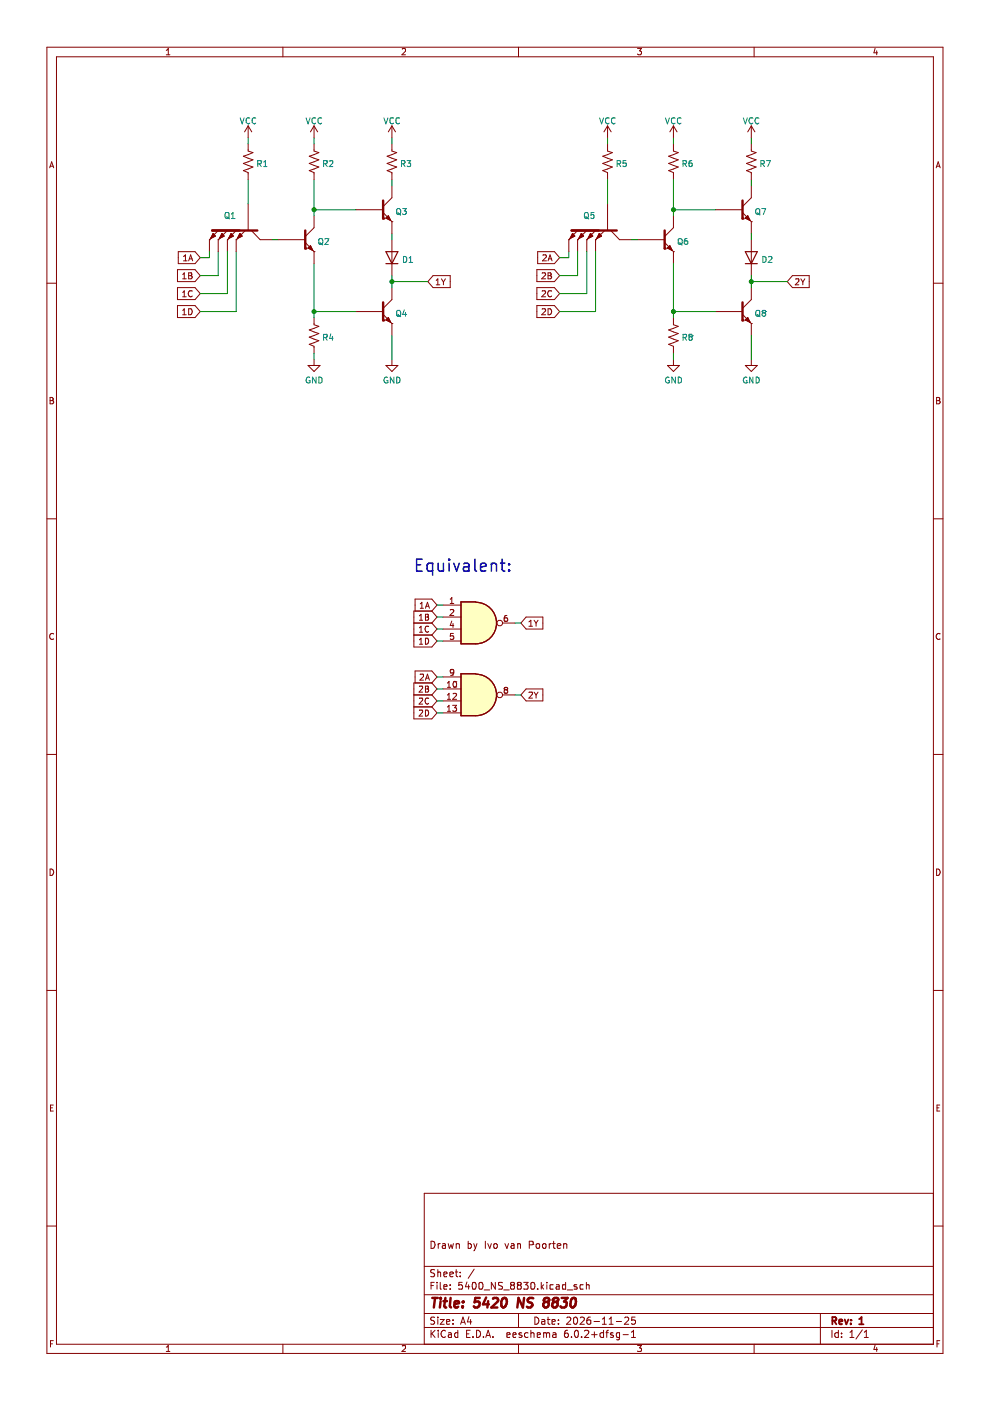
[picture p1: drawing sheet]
(kicad_sch (version 20211123) (generator eeschema)

 (paper "A4" portrait)

 (title_block
  (title "5420 NS 8830")
  (date "2026-11-25")
  (rev "1")
  (comment 1 "Drawn by Ivo van Poorten"))

 (lib_symbols
  (symbol "74xx:74LS20" (pin_names (offset 1.016)) (in_bom yes) (on_board yes)
   (property "Reference" "U" (id 0) (at 0 1.27 0) (effects (font (size 1.27 1.27))))
   (property "Value" "74LS20" (id 1) (at 0 -1.27 0) (effects (font (size 1.27 1.27))))
   (property "Footprint" "" (id 2) (at 0 0 0) (effects (font (size 1.27 1.27)) hide))
   (property "Datasheet" "http://www.ti.com/lit/gpn/sn74LS20" (id 3) (at 0 0 0) (effects (font (size 1.27 1.27)) hide))
   (property "ki_locked" "" (id 4) (at 0 0 0) (effects (font (size 1.27 1.27))))
   (symbol "74LS20_1_1"
    (arc (start -0.635 -4.445) (mid 3.81 0) (end -0.635 4.445) (stroke (width 0.254) (type default) (color 0 0 0 0)) (fill (type background)))
    (polyline (pts (xy -0.635 4.445) (xy -3.81 4.445) (xy -3.81 -4.445) (xy -0.635 -4.445)) (stroke (width 0.254) (type default) (color 0 0 0 0)) (fill (type background)))
    (pin input line (at -7.62 3.81 0) (length 3.81) (name "~" (effects (font (size 1.27 1.27)))) (number "1" (effects (font (size 1.27 1.27)))))
    (pin input line (at -7.62 1.27 0) (length 3.81) (name "~" (effects (font (size 1.27 1.27)))) (number "2" (effects (font (size 1.27 1.27)))))
    (pin input line (at -7.62 -1.27 0) (length 3.81) (name "~" (effects (font (size 1.27 1.27)))) (number "4" (effects (font (size 1.27 1.27)))))
    (pin input line (at -7.62 -3.81 0) (length 3.81) (name "~" (effects (font (size 1.27 1.27)))) (number "5" (effects (font (size 1.27 1.27)))))
    (pin output inverted (at 7.62 0 180) (length 3.81) (name "~" (effects (font (size 1.27 1.27)))) (number "6" (effects (font (size 1.27 1.27))))))
   (symbol "74LS20_1_2"
    (arc (start -3.81 -4.445) (mid -2.5908 0) (end -3.81 4.445) (stroke (width 0.254) (type default) (color 0 0 0 0)) (fill (type none)))
    (arc (start -0.6096 -4.445) (mid 2.224 -2.8428) (end 3.81 0) (stroke (width 0.254) (type default) (color 0 0 0 0)) (fill (type background)))
    (polyline (pts (xy -3.81 -4.445) (xy -0.635 -4.445)) (stroke (width 0.254) (type default) (color 0 0 0 0)) (fill (type background)))
    (polyline (pts (xy -3.81 4.445) (xy -0.635 4.445)) (stroke (width 0.254) (type default) (color 0 0 0 0)) (fill (type background)))
    (polyline (pts (xy -0.635 4.445) (xy -3.81 4.445) (xy -3.81 4.445) (xy -3.6322 4.0894) (xy -3.0988 2.921) (xy -2.7686 1.6764) (xy -2.6162 0.4318) (xy -2.6416 -0.8636) (xy -2.8702 -2.1082) (xy -3.2512 -3.3274) (xy -3.81 -4.445) (xy -3.81 -4.445) (xy -0.635 -4.445)) (stroke (width -25.4) (type default) (color 0 0 0 0)) (fill (type background)))
    (arc (start 3.81 0) (mid 2.2198 2.8385) (end -0.6096 4.445) (stroke (width 0.254) (type default) (color 0 0 0 0)) (fill (type background)))
    (pin input inverted (at -7.62 3.81 0) (length 3.81) (name "~" (effects (font (size 1.27 1.27)))) (number "1" (effects (font (size 1.27 1.27)))))
    (pin input inverted (at -7.62 1.27 0) (length 4.826) (name "~" (effects (font (size 1.27 1.27)))) (number "2" (effects (font (size 1.27 1.27)))))
    (pin input inverted (at -7.62 -1.27 0) (length 4.826) (name "~" (effects (font (size 1.27 1.27)))) (number "4" (effects (font (size 1.27 1.27)))))
    (pin input inverted (at -7.62 -3.81 0) (length 3.81) (name "~" (effects (font (size 1.27 1.27)))) (number "5" (effects (font (size 1.27 1.27)))))
    (pin output line (at 7.62 0 180) (length 3.81) (name "~" (effects (font (size 1.27 1.27)))) (number "6" (effects (font (size 1.27 1.27))))))
   (symbol "74LS20_2_1"
    (arc (start -0.635 -4.445) (mid 3.81 0) (end -0.635 4.445) (stroke (width 0.254) (type default) (color 0 0 0 0)) (fill (type background)))
    (polyline (pts (xy -0.635 4.445) (xy -3.81 4.445) (xy -3.81 -4.445) (xy -0.635 -4.445)) (stroke (width 0.254) (type default) (color 0 0 0 0)) (fill (type background)))
    (pin input line (at -7.62 1.27 0) (length 3.81) (name "~" (effects (font (size 1.27 1.27)))) (number "10" (effects (font (size 1.27 1.27)))))
    (pin input line (at -7.62 -1.27 0) (length 3.81) (name "~" (effects (font (size 1.27 1.27)))) (number "12" (effects (font (size 1.27 1.27)))))
    (pin input line (at -7.62 -3.81 0) (length 3.81) (name "~" (effects (font (size 1.27 1.27)))) (number "13" (effects (font (size 1.27 1.27)))))
    (pin output inverted (at 7.62 0 180) (length 3.81) (name "~" (effects (font (size 1.27 1.27)))) (number "8" (effects (font (size 1.27 1.27)))))
    (pin input line (at -7.62 3.81 0) (length 3.81) (name "~" (effects (font (size 1.27 1.27)))) (number "9" (effects (font (size 1.27 1.27))))))
   (symbol "74LS20_2_2"
    (arc (start -3.81 -4.445) (mid -2.5908 0) (end -3.81 4.445) (stroke (width 0.254) (type default) (color 0 0 0 0)) (fill (type none)))
    (arc (start -0.6096 -4.445) (mid 2.224 -2.8428) (end 3.81 0) (stroke (width 0.254) (type default) (color 0 0 0 0)) (fill (type background)))
    (polyline (pts (xy -3.81 -4.445) (xy -0.635 -4.445)) (stroke (width 0.254) (type default) (color 0 0 0 0)) (fill (type background)))
    (polyline (pts (xy -3.81 4.445) (xy -0.635 4.445)) (stroke (width 0.254) (type default) (color 0 0 0 0)) (fill (type background)))
    (polyline (pts (xy -0.635 4.445) (xy -3.81 4.445) (xy -3.81 4.445) (xy -3.6322 4.0894) (xy -3.0988 2.921) (xy -2.7686 1.6764) (xy -2.6162 0.4318) (xy -2.6416 -0.8636) (xy -2.8702 -2.1082) (xy -3.2512 -3.3274) (xy -3.81 -4.445) (xy -3.81 -4.445) (xy -0.635 -4.445)) (stroke (width -25.4) (type default) (color 0 0 0 0)) (fill (type background)))
    (arc (start 3.81 0) (mid 2.2198 2.8385) (end -0.6096 4.445) (stroke (width 0.254) (type default) (color 0 0 0 0)) (fill (type background)))
    (pin input inverted (at -7.62 1.27 0) (length 4.826) (name "~" (effects (font (size 1.27 1.27)))) (number "10" (effects (font (size 1.27 1.27)))))
    (pin input inverted (at -7.62 -1.27 0) (length 4.826) (name "~" (effects (font (size 1.27 1.27)))) (number "12" (effects (font (size 1.27 1.27)))))
    (pin input inverted (at -7.62 -3.81 0) (length 3.81) (name "~" (effects (font (size 1.27 1.27)))) (number "13" (effects (font (size 1.27 1.27)))))
    (pin output line (at 7.62 0 180) (length 3.81) (name "~" (effects (font (size 1.27 1.27)))) (number "8" (effects (font (size 1.27 1.27)))))
    (pin input inverted (at -7.62 3.81 0) (length 3.81) (name "~" (effects (font (size 1.27 1.27)))) (number "9" (effects (font (size 1.27 1.27))))))
   (symbol "74LS20_3_0"
    (pin power_in line (at 0 12.7 270) (length 5.08) (name "VCC" (effects (font (size 1.27 1.27)))) (number "14" (effects (font (size 1.27 1.27)))))
    (pin power_in line (at 0 -12.7 90) (length 5.08) (name "GND" (effects (font (size 1.27 1.27)))) (number "7" (effects (font (size 1.27 1.27))))))
   (symbol "74LS20_3_1"
    (rectangle (start -5.08 7.62) (end 5.08 -7.62) (stroke (width 0.254) (type default) (color 0 0 0 0)) (fill (type background)))))
  (symbol "Device:R_US" (pin_numbers hide) (pin_names (offset 0)) (in_bom yes) (on_board yes)
   (property "Reference" "R" (id 0) (at 2.54 0 90) (effects (font (size 1.27 1.27))))
   (property "Value" "R_US" (id 1) (at -2.54 0 90) (effects (font (size 1.27 1.27))))
   (property "Footprint" "" (id 2) (at 1.016 -0.254 90) (effects (font (size 1.27 1.27)) hide))
   (property "Datasheet" "~" (id 3) (at 0 0 0) (effects (font (size 1.27 1.27)) hide))
   (symbol "R_US_0_1"
    (polyline (pts (xy 0 -2.286) (xy 0 -2.54)) (stroke (width 0) (type default) (color 0 0 0 0)) (fill (type none)))
    (polyline (pts (xy 0 2.286) (xy 0 2.54)) (stroke (width 0) (type default) (color 0 0 0 0)) (fill (type none)))
    (polyline (pts (xy 0 -0.762) (xy 1.016 -1.143) (xy 0 -1.524) (xy -1.016 -1.905) (xy 0 -2.286)) (stroke (width 0) (type default) (color 0 0 0 0)) (fill (type none)))
    (polyline (pts (xy 0 0.762) (xy 1.016 0.381) (xy 0 0) (xy -1.016 -0.381) (xy 0 -0.762)) (stroke (width 0) (type default) (color 0 0 0 0)) (fill (type none)))
    (polyline (pts (xy 0 2.286) (xy 1.016 1.905) (xy 0 1.524) (xy -1.016 1.143) (xy 0 0.762)) (stroke (width 0) (type default) (color 0 0 0 0)) (fill (type none))))
   (symbol "R_US_1_1"
    (pin passive line (at 0 3.81 270) (length 1.27) (name "~" (effects (font (size 1.27 1.27)))) (number "1" (effects (font (size 1.27 1.27)))))
    (pin passive line (at 0 -3.81 90) (length 1.27) (name "~" (effects (font (size 1.27 1.27)))) (number "2" (effects (font (size 1.27 1.27)))))))
  (symbol "Simulation_SPICE:DIODE" (pin_numbers hide) (pin_names (offset 1.016) hide) (in_bom yes) (on_board yes)
   (property "Reference" "D" (id 0) (at 0 2.54 0) (effects (font (size 1.27 1.27))))
   (property "Value" "DIODE" (id 1) (at 0 -2.54 0) (effects (font (size 1.27 1.27))))
   (property "Footprint" "" (id 2) (at 0 0 0) (effects (font (size 1.27 1.27)) hide))
   (property "Datasheet" "~" (id 3) (at 0 0 0) (effects (font (size 1.27 1.27)) hide))
   (property "Spice_Netlist_Enabled" "Y" (id 4) (at 0 0 0) (effects (font (size 1.27 1.27)) (justify left) hide))
   (property "Spice_Primitive" "D" (id 5) (at 0 0 0) (effects (font (size 1.27 1.27)) (justify left) hide))
   (symbol "DIODE_0_1"
    (polyline (pts (xy 1.27 0) (xy -1.27 0)) (stroke (width 0) (type default) (color 0 0 0 0)) (fill (type none)))
    (polyline (pts (xy 1.27 1.27) (xy 1.27 -1.27)) (stroke (width 0.254) (type default) (color 0 0 0 0)) (fill (type none)))
    (polyline (pts (xy -1.27 -1.27) (xy -1.27 1.27) (xy 1.27 0) (xy -1.27 -1.27)) (stroke (width 0.254) (type default) (color 0 0 0 0)) (fill (type none))))
   (symbol "DIODE_1_1"
    (pin passive line (at -3.81 0 0) (length 2.54) (name "A" (effects (font (size 1.27 1.27)))) (number "1" (effects (font (size 1.27 1.27)))))
    (pin passive line (at 3.81 0 180) (length 2.54) (name "K" (effects (font (size 1.27 1.27)))) (number "2" (effects (font (size 1.27 1.27)))))))
  (symbol "power:GND" (power) (pin_names (offset 0)) (in_bom yes) (on_board yes)
   (property "Reference" "#PWR" (id 0) (at 0 -6.35 0) (effects (font (size 1.27 1.27)) hide))
   (property "Value" "GND" (id 1) (at 0 -3.81 0) (effects (font (size 1.27 1.27))))
   (property "Footprint" "" (id 2) (at 0 0 0) (effects (font (size 1.27 1.27)) hide))
   (property "Datasheet" "" (id 3) (at 0 0 0) (effects (font (size 1.27 1.27)) hide))
   (symbol "GND_0_1"
    (polyline (pts (xy 0 0) (xy 0 -1.27) (xy 1.27 -1.27) (xy 0 -2.54) (xy -1.27 -1.27) (xy 0 -1.27)) (stroke (width 0) (type default) (color 0 0 0 0)) (fill (type none))))
   (symbol "GND_1_1"
    (pin power_in line (at 0 0 270) (length 0) hide (name "GND" (effects (font (size 1.27 1.27)))) (number "1" (effects (font (size 1.27 1.27)))))))
  (symbol "power:VCC" (power) (pin_names (offset 0)) (in_bom yes) (on_board yes)
   (property "Reference" "#PWR" (id 0) (at 0 -3.81 0) (effects (font (size 1.27 1.27)) hide))
   (property "Value" "VCC" (id 1) (at 0 3.81 0) (effects (font (size 1.27 1.27))))
   (property "Footprint" "" (id 2) (at 0 0 0) (effects (font (size 1.27 1.27)) hide))
   (property "Datasheet" "" (id 3) (at 0 0 0) (effects (font (size 1.27 1.27)) hide))
   (symbol "VCC_0_1"
    (polyline (pts (xy -0.762 1.27) (xy 0 2.54)) (stroke (width 0) (type default) (color 0 0 0 0)) (fill (type none)))
    (polyline (pts (xy 0 0) (xy 0 2.54)) (stroke (width 0) (type default) (color 0 0 0 0)) (fill (type none)))
    (polyline (pts (xy 0 2.54) (xy 0.762 1.27)) (stroke (width 0) (type default) (color 0 0 0 0)) (fill (type none))))
   (symbol "VCC_1_1"
    (pin power_in line (at 0 0 90) (length 0) hide (name "VCC" (effects (font (size 1.27 1.27)))) (number "1" (effects (font (size 1.27 1.27)))))))
  (symbol "project5474:NPN" (pin_numbers hide) (pin_names hide) (in_bom yes) (on_board yes)
   (property "Reference" "Q" (id 0) (at 3.81 0 0) (effects (font (size 1.27 1.27))))
   (property "Value" "NPN" (id 1) (at -2.54 6.35 0) (effects (font (size 1.27 1.27))))
   (property "Footprint" "" (id 2) (at 0 0 0) (effects (font (size 1.27 1.27)) hide))
   (property "Datasheet" "" (id 3) (at 0 0 0) (effects (font (size 1.27 1.27)) hide))
   (symbol "NPN_0_1"
    (polyline (pts (xy -0.635 0.635) (xy 1.27 2.54)) (stroke (width 0) (type default) (color 0 0 0 0)) (fill (type none)))
    (polyline (pts (xy -0.635 -0.635) (xy 1.27 -2.54) (xy 1.27 -2.54)) (stroke (width 0) (type default) (color 0 0 0 0)) (fill (type none)))
    (polyline (pts (xy -0.635 1.905) (xy -0.635 -1.905) (xy -0.635 -1.905)) (stroke (width 0.508) (type default) (color 0 0 0 0)) (fill (type none)))
    (polyline (pts (xy 0 -1.778) (xy 0.508 -1.27) (xy 1.016 -2.286) (xy 0 -1.778) (xy 0 -1.778)) (stroke (width 0) (type default) (color 0 0 0 0)) (fill (type outline))))
   (symbol "NPN_1_1"
    (pin passive line (at 1.27 -5.08 90) (length 2.54) (name "E" (effects (font (size 1.27 1.27)))) (number "1" (effects (font (size 1.27 1.27)))))
    (pin passive line (at -6.35 0 0) (length 5.715) (name "B" (effects (font (size 1.27 1.27)))) (number "2" (effects (font (size 1.27 1.27)))))
    (pin passive line (at 1.27 5.08 270) (length 2.54) (name "C" (effects (font (size 1.27 1.27)))) (number "3" (effects (font (size 1.27 1.27)))))))
  (symbol "project5474:NPN4" (pin_numbers hide) (pin_names hide) (in_bom yes) (on_board yes)
   (property "Reference" "Q" (id 0) (at 3.81 0 0) (effects (font (size 1.27 1.27))))
   (property "Value" "NPN4" (id 1) (at -2.54 6.35 0) (effects (font (size 1.27 1.27))))
   (property "Footprint" "" (id 2) (at 0 0 0) (effects (font (size 1.27 1.27)) hide))
   (property "Datasheet" "" (id 3) (at 0 0 0) (effects (font (size 1.27 1.27)) hide))
   (symbol "NPN4_0_1"
    (polyline (pts (xy -0.635 0.635) (xy 1.27 2.54)) (stroke (width 0) (type default) (color 0 0 0 0)) (fill (type none)))
    (polyline (pts (xy -0.635 -6.35) (xy 1.27 -8.255) (xy 1.27 -8.255)) (stroke (width 0) (type default) (color 0 0 0 0)) (fill (type none)))
    (polyline (pts (xy -0.635 -4.445) (xy 1.27 -6.35) (xy 1.27 -6.35)) (stroke (width 0) (type default) (color 0 0 0 0)) (fill (type none)))
    (polyline (pts (xy -0.635 -2.54) (xy 1.27 -4.445) (xy 1.27 -4.445)) (stroke (width 0) (type default) (color 0 0 0 0)) (fill (type none)))
    (polyline (pts (xy -0.635 -0.635) (xy 1.27 -2.54) (xy 1.27 -2.54)) (stroke (width 0) (type default) (color 0 0 0 0)) (fill (type none)))
    (polyline (pts (xy -0.635 1.905) (xy -0.635 -7.62) (xy -0.635 -1.905)) (stroke (width 0.508) (type default) (color 0 0 0 0)) (fill (type none)))
    (polyline (pts (xy 0 -7.493) (xy 0.508 -6.985) (xy 1.016 -8.001) (xy 0 -7.493) (xy 0 -7.493)) (stroke (width 0) (type default) (color 0 0 0 0)) (fill (type outline)))
    (polyline (pts (xy 0 -5.588) (xy 0.508 -5.08) (xy 1.016 -6.096) (xy 0 -5.588) (xy 0 -5.588)) (stroke (width 0) (type default) (color 0 0 0 0)) (fill (type outline)))
    (polyline (pts (xy 0 -3.683) (xy 0.508 -3.175) (xy 1.016 -4.191) (xy 0 -3.683) (xy 0 -3.683)) (stroke (width 0) (type default) (color 0 0 0 0)) (fill (type outline)))
    (polyline (pts (xy 0 -1.778) (xy 0.508 -1.27) (xy 1.016 -2.286) (xy 0 -1.778) (xy 0 -1.778)) (stroke (width 0) (type default) (color 0 0 0 0)) (fill (type outline))))
   (symbol "NPN4_1_1"
    (pin passive line (at 3.81 -2.54 180) (length 2.54) (name "E" (effects (font (size 1.27 1.27)))) (number "1" (effects (font (size 1.27 1.27)))))
    (pin passive line (at 3.81 -4.445 180) (length 2.54) (name "E" (effects (font (size 1.27 1.27)))) (number "2" (effects (font (size 1.27 1.27)))))
    (pin passive line (at 3.81 -6.35 180) (length 2.54) (name "E" (effects (font (size 1.27 1.27)))) (number "3" (effects (font (size 1.27 1.27)))))
    (pin passive line (at 3.81 -8.255 180) (length 2.54) (name "E" (effects (font (size 1.27 1.27)))) (number "4" (effects (font (size 1.27 1.27)))))
    (pin passive line (at -6.35 0 0) (length 5.715) (name "B" (effects (font (size 1.27 1.27)))) (number "5" (effects (font (size 1.27 1.27)))))
    (pin passive line (at 1.27 5.08 270) (length 2.54) (name "C" (effects (font (size 1.27 1.27)))) (number "6" (effects (font (size 1.27 1.27))))))))

 (junction (at 142.875 66.04) (diameter 0) (color 0 0 0 0))
 (junction (at 66.675 44.45) (diameter 0) (color 0 0 0 0))
 (junction (at 83.185 59.69) (diameter 0) (color 0 0 0 0))
 (junction (at 142.875 44.45) (diameter 0) (color 0 0 0 0))
 (junction (at 66.675 66.04) (diameter 0) (color 0 0 0 0))
 (junction (at 159.385 59.69) (diameter 0) (color 0 0 0 0))

 (wire (pts (xy 122.555 58.42) (xy 122.555 53.34)) (stroke (width 0) (type default) (color 0 0 0 0)))
 (wire (pts (xy 92.71 148.59) (xy 93.98 148.59)) (stroke (width 0) (type default) (color 0 0 0 0)))
 (wire (pts (xy 120.65 53.34) (xy 120.65 54.61)) (stroke (width 0) (type default) (color 0 0 0 0)))
 (wire (pts (xy 44.45 53.34) (xy 44.45 54.61)) (stroke (width 0) (type default) (color 0 0 0 0)))
 (wire (pts (xy 83.185 38.1) (xy 83.185 39.37)) (stroke (width 0) (type default) (color 0 0 0 0)))
 (wire (pts (xy 92.71 133.35) (xy 93.98 133.35)) (stroke (width 0) (type default) (color 0 0 0 0)))
 (wire (pts (xy 159.385 38.1) (xy 159.385 39.37)) (stroke (width 0) (type default) (color 0 0 0 0)))
 (wire (pts (xy 118.745 66.04) (xy 126.365 66.04)) (stroke (width 0) (type default) (color 0 0 0 0)))
 (wire (pts (xy 46.355 58.42) (xy 46.355 53.34)) (stroke (width 0) (type default) (color 0 0 0 0)))
 (wire (pts (xy 142.875 66.04) (xy 151.765 66.04)) (stroke (width 0) (type default) (color 0 0 0 0)))
 (wire (pts (xy 124.46 62.23) (xy 124.46 53.34)) (stroke (width 0) (type default) (color 0 0 0 0)))
 (wire (pts (xy 159.385 59.69) (xy 167.005 59.69)) (stroke (width 0) (type default) (color 0 0 0 0)))
 (wire (pts (xy 42.545 62.23) (xy 48.26 62.23)) (stroke (width 0) (type default) (color 0 0 0 0)))
 (wire (pts (xy 92.71 151.13) (xy 93.98 151.13)) (stroke (width 0) (type default) (color 0 0 0 0)))
 (wire (pts (xy 110.49 132.08) (xy 109.22 132.08)) (stroke (width 0) (type default) (color 0 0 0 0)))
 (wire (pts (xy 118.745 54.61) (xy 120.65 54.61)) (stroke (width 0) (type default) (color 0 0 0 0)))
 (wire (pts (xy 83.185 29.21) (xy 83.185 30.48)) (stroke (width 0) (type default) (color 0 0 0 0)))
 (wire (pts (xy 59.055 50.8) (xy 57.785 50.8)) (stroke (width 0) (type default) (color 0 0 0 0)))
 (wire (pts (xy 118.745 62.23) (xy 124.46 62.23)) (stroke (width 0) (type default) (color 0 0 0 0)))
 (wire (pts (xy 92.71 130.81) (xy 93.98 130.81)) (stroke (width 0) (type default) (color 0 0 0 0)))
 (wire (pts (xy 52.705 38.1) (xy 52.705 43.18)) (stroke (width 0) (type default) (color 0 0 0 0)))
 (wire (pts (xy 92.71 135.89) (xy 93.98 135.89)) (stroke (width 0) (type default) (color 0 0 0 0)))
 (wire (pts (xy 83.185 50.8) (xy 83.185 49.53)) (stroke (width 0) (type default) (color 0 0 0 0)))
 (wire (pts (xy 66.675 66.04) (xy 66.675 55.88)) (stroke (width 0) (type default) (color 0 0 0 0)))
 (wire (pts (xy 142.875 38.1) (xy 142.875 44.45)) (stroke (width 0) (type default) (color 0 0 0 0)))
 (wire (pts (xy 142.875 67.31) (xy 142.875 66.04)) (stroke (width 0) (type default) (color 0 0 0 0)))
 (wire (pts (xy 83.185 76.2) (xy 83.185 71.12)) (stroke (width 0) (type default) (color 0 0 0 0)))
 (wire (pts (xy 110.49 147.32) (xy 109.22 147.32)) (stroke (width 0) (type default) (color 0 0 0 0)))
 (wire (pts (xy 42.545 66.04) (xy 50.165 66.04)) (stroke (width 0) (type default) (color 0 0 0 0)))
 (wire (pts (xy 135.255 50.8) (xy 133.985 50.8)) (stroke (width 0) (type default) (color 0 0 0 0)))
 (wire (pts (xy 66.675 44.45) (xy 75.565 44.45)) (stroke (width 0) (type default) (color 0 0 0 0)))
 (wire (pts (xy 142.875 66.04) (xy 142.875 55.88)) (stroke (width 0) (type default) (color 0 0 0 0)))
 (wire (pts (xy 142.875 29.21) (xy 142.875 30.48)) (stroke (width 0) (type default) (color 0 0 0 0)))
 (wire (pts (xy 50.165 66.04) (xy 50.165 53.34)) (stroke (width 0) (type default) (color 0 0 0 0)))
 (wire (pts (xy 159.385 29.21) (xy 159.385 30.48)) (stroke (width 0) (type default) (color 0 0 0 0)))
 (wire (pts (xy 66.675 44.45) (xy 66.675 45.72)) (stroke (width 0) (type default) (color 0 0 0 0)))
 (wire (pts (xy 83.185 59.69) (xy 83.185 58.42)) (stroke (width 0) (type default) (color 0 0 0 0)))
 (wire (pts (xy 92.71 146.05) (xy 93.98 146.05)) (stroke (width 0) (type default) (color 0 0 0 0)))
 (wire (pts (xy 126.365 66.04) (xy 126.365 53.34)) (stroke (width 0) (type default) (color 0 0 0 0)))
 (wire (pts (xy 66.675 76.2) (xy 66.675 74.93)) (stroke (width 0) (type default) (color 0 0 0 0)))
 (wire (pts (xy 48.26 62.23) (xy 48.26 53.34)) (stroke (width 0) (type default) (color 0 0 0 0)))
 (wire (pts (xy 66.675 66.04) (xy 75.565 66.04)) (stroke (width 0) (type default) (color 0 0 0 0)))
 (wire (pts (xy 42.545 58.42) (xy 46.355 58.42)) (stroke (width 0) (type default) (color 0 0 0 0)))
 (wire (pts (xy 42.545 54.61) (xy 44.45 54.61)) (stroke (width 0) (type default) (color 0 0 0 0)))
 (wire (pts (xy 159.385 60.96) (xy 159.385 59.69)) (stroke (width 0) (type default) (color 0 0 0 0)))
 (wire (pts (xy 159.385 76.2) (xy 159.385 71.12)) (stroke (width 0) (type default) (color 0 0 0 0)))
 (wire (pts (xy 83.185 60.96) (xy 83.185 59.69)) (stroke (width 0) (type default) (color 0 0 0 0)))
 (wire (pts (xy 159.385 59.69) (xy 159.385 58.42)) (stroke (width 0) (type default) (color 0 0 0 0)))
 (wire (pts (xy 128.905 29.21) (xy 128.905 30.48)) (stroke (width 0) (type default) (color 0 0 0 0)))
 (wire (pts (xy 92.71 128.27) (xy 93.98 128.27)) (stroke (width 0) (type default) (color 0 0 0 0)))
 (wire (pts (xy 142.875 44.45) (xy 142.875 45.72)) (stroke (width 0) (type default) (color 0 0 0 0)))
 (wire (pts (xy 128.905 38.1) (xy 128.905 43.18)) (stroke (width 0) (type default) (color 0 0 0 0)))
 (wire (pts (xy 142.875 44.45) (xy 151.765 44.45)) (stroke (width 0) (type default) (color 0 0 0 0)))
 (wire (pts (xy 66.675 38.1) (xy 66.675 44.45)) (stroke (width 0) (type default) (color 0 0 0 0)))
 (wire (pts (xy 66.675 67.31) (xy 66.675 66.04)) (stroke (width 0) (type default) (color 0 0 0 0)))
 (wire (pts (xy 66.675 29.21) (xy 66.675 30.48)) (stroke (width 0) (type default) (color 0 0 0 0)))
 (wire (pts (xy 118.745 58.42) (xy 122.555 58.42)) (stroke (width 0) (type default) (color 0 0 0 0)))
 (wire (pts (xy 142.875 76.2) (xy 142.875 74.93)) (stroke (width 0) (type default) (color 0 0 0 0)))
 (wire (pts (xy 159.385 50.8) (xy 159.385 49.53)) (stroke (width 0) (type default) (color 0 0 0 0)))
 (wire (pts (xy 52.705 29.21) (xy 52.705 30.48)) (stroke (width 0) (type default) (color 0 0 0 0)))
 (wire (pts (xy 92.71 143.51) (xy 93.98 143.51)) (stroke (width 0) (type default) (color 0 0 0 0)))
 (wire (pts (xy 83.185 59.69) (xy 90.805 59.69)) (stroke (width 0) (type default) (color 0 0 0 0)))

 (text "Equivalent:" (at 87.63 121.92 0) (effects (font (size 2.54 2.54)) (justify left bottom)))

 (global_label "2B" (shape input) (at 92.71 146.05 180) (fields_autoplaced) (effects (font (size 1.27 1.27)) (justify right))
  (property "Intersheet References" "${INTERSHEET_REFS}" (id 0) (at 87.8174 145.9706 0) (effects (font (size 1.27 1.27)) (justify right) hide)))
 (global_label "1Y" (shape input) (at 90.805 59.69 0) (fields_autoplaced) (effects (font (size 1.27 1.27)) (justify left))
  (property "Intersheet References" "${INTERSHEET_REFS}" (id 0) (at 95.5162 59.6106 0) (effects (font (size 1.27 1.27)) (justify left) hide)))
 (global_label "1A" (shape input) (at 92.71 128.27 180) (fields_autoplaced) (effects (font (size 1.27 1.27)) (justify right))
  (property "Intersheet References" "${INTERSHEET_REFS}" (id 0) (at 87.9988 128.1906 0) (effects (font (size 1.27 1.27)) (justify right) hide)))
 (global_label "2D" (shape input) (at 92.71 151.13 180) (fields_autoplaced) (effects (font (size 1.27 1.27)) (justify right))
  (property "Intersheet References" "${INTERSHEET_REFS}" (id 0) (at 87.8174 151.0506 0) (effects (font (size 1.27 1.27)) (justify right) hide)))
 (global_label "1D" (shape input) (at 42.545 66.04 180) (fields_autoplaced) (effects (font (size 1.27 1.27)) (justify right))
  (property "Intersheet References" "${INTERSHEET_REFS}" (id 0) (at 37.6524 65.9606 0) (effects (font (size 1.27 1.27)) (justify right) hide)))
 (global_label "2D" (shape input) (at 118.745 66.04 180) (fields_autoplaced) (effects (font (size 1.27 1.27)) (justify right))
  (property "Intersheet References" "${INTERSHEET_REFS}" (id 0) (at 113.8524 65.9606 0) (effects (font (size 1.27 1.27)) (justify right) hide)))
 (global_label "1C" (shape input) (at 42.545 62.23 180) (fields_autoplaced) (effects (font (size 1.27 1.27)) (justify right))
  (property "Intersheet References" "${INTERSHEET_REFS}" (id 0) (at 37.6524 62.1506 0) (effects (font (size 1.27 1.27)) (justify right) hide)))
 (global_label "2C" (shape input) (at 92.71 148.59 180) (fields_autoplaced) (effects (font (size 1.27 1.27)) (justify right))
  (property "Intersheet References" "${INTERSHEET_REFS}" (id 0) (at 87.8174 148.5106 0) (effects (font (size 1.27 1.27)) (justify right) hide)))
 (global_label "2C" (shape input) (at 118.745 62.23 180) (fields_autoplaced) (effects (font (size 1.27 1.27)) (justify right))
  (property "Intersheet References" "${INTERSHEET_REFS}" (id 0) (at 113.8524 62.1506 0) (effects (font (size 1.27 1.27)) (justify right) hide)))
 (global_label "2A" (shape input) (at 92.71 143.51 180) (fields_autoplaced) (effects (font (size 1.27 1.27)) (justify right))
  (property "Intersheet References" "${INTERSHEET_REFS}" (id 0) (at 87.9988 143.4306 0) (effects (font (size 1.27 1.27)) (justify right) hide)))
 (global_label "2Y" (shape input) (at 110.49 147.32 0) (fields_autoplaced) (effects (font (size 1.27 1.27)) (justify left))
  (property "Intersheet References" "${INTERSHEET_REFS}" (id 0) (at 115.2012 147.2406 0) (effects (font (size 1.27 1.27)) (justify left) hide)))
 (global_label "1Y" (shape input) (at 110.49 132.08 0) (fields_autoplaced) (effects (font (size 1.27 1.27)) (justify left))
  (property "Intersheet References" "${INTERSHEET_REFS}" (id 0) (at 115.2012 132.0006 0) (effects (font (size 1.27 1.27)) (justify left) hide)))
 (global_label "1B" (shape input) (at 92.71 130.81 180) (fields_autoplaced) (effects (font (size 1.27 1.27)) (justify right))
  (property "Intersheet References" "${INTERSHEET_REFS}" (id 0) (at 87.8174 130.7306 0) (effects (font (size 1.27 1.27)) (justify right) hide)))
 (global_label "1B" (shape input) (at 42.545 58.42 180) (fields_autoplaced) (effects (font (size 1.27 1.27)) (justify right))
  (property "Intersheet References" "${INTERSHEET_REFS}" (id 0) (at 37.6524 58.3406 0) (effects (font (size 1.27 1.27)) (justify right) hide)))
 (global_label "1C" (shape input) (at 92.71 133.35 180) (fields_autoplaced) (effects (font (size 1.27 1.27)) (justify right))
  (property "Intersheet References" "${INTERSHEET_REFS}" (id 0) (at 87.8174 133.2706 0) (effects (font (size 1.27 1.27)) (justify right) hide)))
 (global_label "2A" (shape input) (at 118.745 54.61 180) (fields_autoplaced) (effects (font (size 1.27 1.27)) (justify right))
  (property "Intersheet References" "${INTERSHEET_REFS}" (id 0) (at 114.0338 54.5306 0) (effects (font (size 1.27 1.27)) (justify right) hide)))
 (global_label "1D" (shape input) (at 92.71 135.89 180) (fields_autoplaced) (effects (font (size 1.27 1.27)) (justify right))
  (property "Intersheet References" "${INTERSHEET_REFS}" (id 0) (at 87.8174 135.8106 0) (effects (font (size 1.27 1.27)) (justify right) hide)))
 (global_label "1A" (shape input) (at 42.545 54.61 180) (fields_autoplaced) (effects (font (size 1.27 1.27)) (justify right))
  (property "Intersheet References" "${INTERSHEET_REFS}" (id 0) (at 37.8338 54.5306 0) (effects (font (size 1.27 1.27)) (justify right) hide)))
 (global_label "2B" (shape input) (at 118.745 58.42 180) (fields_autoplaced) (effects (font (size 1.27 1.27)) (justify right))
  (property "Intersheet References" "${INTERSHEET_REFS}" (id 0) (at 113.8524 58.3406 0) (effects (font (size 1.27 1.27)) (justify right) hide)))
 (global_label "2Y" (shape input) (at 167.005 59.69 0) (fields_autoplaced) (effects (font (size 1.27 1.27)) (justify left))
  (property "Intersheet References" "${INTERSHEET_REFS}" (id 0) (at 171.7162 59.6106 0) (effects (font (size 1.27 1.27)) (justify left) hide)))

 (symbol (lib_id "power:GND") (at 142.875 76.2 0) (unit 1) (in_bom yes) (on_board yes) (fields_autoplaced)
  (property "Reference" "#PWR?" (id 0) (at 142.875 82.55 0) (effects (font (size 1.27 1.27)) hide))
  (property "Value" "GND" (id 1) (at 142.875 80.6434 0))
  (property "Footprint" "" (id 2) (at 142.875 76.2 0) (effects (font (size 1.27 1.27)) hide))
  (property "Datasheet" "" (id 3) (at 142.875 76.2 0) (effects (font (size 1.27 1.27)) hide)) (pin "1"))

 (symbol (lib_id "power:GND") (at 83.185 76.2 0) (unit 1) (in_bom yes) (on_board yes) (fields_autoplaced)
  (property "Reference" "#PWR?" (id 0) (at 83.185 82.55 0) (effects (font (size 1.27 1.27)) hide))
  (property "Value" "GND" (id 1) (at 83.185 80.6434 0))
  (property "Footprint" "" (id 2) (at 83.185 76.2 0) (effects (font (size 1.27 1.27)) hide))
  (property "Datasheet" "" (id 3) (at 83.185 76.2 0) (effects (font (size 1.27 1.27)) hide)) (pin "1"))

 (symbol (lib_id "project5474:NPN4") (at 128.905 49.53 270) (unit 1) (in_bom yes) (on_board yes)
  (property "Reference" "Q5" (id 0) (at 126.365 45.72 90) (effects (font (size 1.27 1.27)) (justify right)))
  (property "Value" "NPN4" (id 1) (at 120.0151 51.4227 90) (effects (font (size 1.27 1.27)) (justify right) hide))
  (property "Footprint" "" (id 2) (at 128.905 49.53 0) (effects (font (size 1.27 1.27)) hide))
  (property "Datasheet" "" (id 3) (at 128.905 49.53 0) (effects (font (size 1.27 1.27)) hide)) (pin "1") (pin "2") (pin "3") (pin "4") (pin "5") (pin "6"))

 (symbol (lib_id "Device:R_US") (at 66.675 34.29 0) (unit 1) (in_bom yes) (on_board yes) (fields_autoplaced)
  (property "Reference" "R2" (id 0) (at 68.326 34.7238 0) (effects (font (size 1.27 1.27)) (justify left)))
  (property "Value" "R_US" (id 1) (at 68.326 35.9922 0) (effects (font (size 1.27 1.27)) (justify left) hide))
  (property "Footprint" "" (id 2) (at 67.691 34.544 90) (effects (font (size 1.27 1.27)) hide))
  (property "Datasheet" "~" (id 3) (at 66.675 34.29 0) (effects (font (size 1.27 1.27)) hide)) (pin "1") (pin "2"))

 (symbol (lib_id "project5474:NPN4") (at 52.705 49.53 270) (unit 1) (in_bom yes) (on_board yes)
  (property "Reference" "Q1" (id 0) (at 50.165 45.72 90) (effects (font (size 1.27 1.27)) (justify right)))
  (property "Value" "NPN4" (id 1) (at 43.8151 51.4227 90) (effects (font (size 1.27 1.27)) (justify right) hide))
  (property "Footprint" "" (id 2) (at 52.705 49.53 0) (effects (font (size 1.27 1.27)) hide))
  (property "Datasheet" "" (id 3) (at 52.705 49.53 0) (effects (font (size 1.27 1.27)) hide)) (pin "3") (pin "2") (pin "1") (pin "4") (pin "5") (pin "6"))

 (symbol (lib_id "power:VCC") (at 159.385 29.21 0) (unit 1) (in_bom yes) (on_board yes) (fields_autoplaced)
  (property "Reference" "#PWR?" (id 0) (at 159.385 33.02 0) (effects (font (size 1.27 1.27)) hide))
  (property "Value" "VCC" (id 1) (at 159.385 25.6342 0))
  (property "Footprint" "" (id 2) (at 159.385 29.21 0) (effects (font (size 1.27 1.27)) hide))
  (property "Datasheet" "" (id 3) (at 159.385 29.21 0) (effects (font (size 1.27 1.27)) hide)) (pin "1"))

 (symbol (lib_id "project5474:NPN") (at 141.605 50.8 0) (unit 1) (in_bom yes) (on_board yes) (fields_autoplaced)
  (property "Reference" "Q6" (id 0) (at 143.51 51.2338 0) (effects (font (size 1.27 1.27)) (justify left)))
  (property "Value" "NPN" (id 1) (at 143.51 52.5022 0) (effects (font (size 1.27 1.27)) (justify left) hide))
  (property "Footprint" "" (id 2) (at 141.605 50.8 0) (effects (font (size 1.27 1.27)) hide))
  (property "Datasheet" "" (id 3) (at 141.605 50.8 0) (effects (font (size 1.27 1.27)) hide)) (pin "1") (pin "2") (pin "3"))

 (symbol (lib_id "project5474:NPN") (at 81.915 66.04 0) (unit 1) (in_bom yes) (on_board yes) (fields_autoplaced)
  (property "Reference" "Q4" (id 0) (at 83.82 66.4738 0) (effects (font (size 1.27 1.27)) (justify left)))
  (property "Value" "NPN" (id 1) (at 83.82 67.7422 0) (effects (font (size 1.27 1.27)) (justify left) hide))
  (property "Footprint" "" (id 2) (at 81.915 66.04 0) (effects (font (size 1.27 1.27)) hide))
  (property "Datasheet" "" (id 3) (at 81.915 66.04 0) (effects (font (size 1.27 1.27)) hide)) (pin "1") (pin "2") (pin "3"))

 (symbol (lib_id "Simulation_SPICE:DIODE") (at 159.385 54.61 270) (unit 1) (in_bom yes) (on_board yes) (fields_autoplaced)
  (property "Reference" "D2" (id 0) (at 161.417 55.0438 90) (effects (font (size 1.27 1.27)) (justify left)))
  (property "Value" "DIODE" (id 1) (at 161.417 56.3122 90) (effects (font (size 1.27 1.27)) (justify left) hide))
  (property "Footprint" "" (id 2) (at 159.385 54.61 0) (effects (font (size 1.27 1.27)) hide))
  (property "Datasheet" "~" (id 3) (at 159.385 54.61 0) (effects (font (size 1.27 1.27)) hide))
  (property "Spice_Netlist_Enabled" "Y" (id 4) (at 159.385 54.61 0) (effects (font (size 1.27 1.27)) (justify left) hide))
  (property "Spice_Primitive" "D" (id 5) (at 159.385 54.61 0) (effects (font (size 1.27 1.27)) (justify left) hide)) (pin "1") (pin "2"))

 (symbol (lib_id "power:VCC") (at 128.905 29.21 0) (unit 1) (in_bom yes) (on_board yes) (fields_autoplaced)
  (property "Reference" "#PWR?" (id 0) (at 128.905 33.02 0) (effects (font (size 1.27 1.27)) hide))
  (property "Value" "VCC" (id 1) (at 128.905 25.6342 0))
  (property "Footprint" "" (id 2) (at 128.905 29.21 0) (effects (font (size 1.27 1.27)) hide))
  (property "Datasheet" "" (id 3) (at 128.905 29.21 0) (effects (font (size 1.27 1.27)) hide)) (pin "1"))

 (symbol (lib_id "project5474:NPN") (at 158.115 66.04 0) (unit 1) (in_bom yes) (on_board yes) (fields_autoplaced)
  (property "Reference" "Q8" (id 0) (at 160.02 66.4738 0) (effects (font (size 1.27 1.27)) (justify left)))
  (property "Value" "NPN" (id 1) (at 160.02 67.7422 0) (effects (font (size 1.27 1.27)) (justify left) hide))
  (property "Footprint" "" (id 2) (at 158.115 66.04 0) (effects (font (size 1.27 1.27)) hide))
  (property "Datasheet" "" (id 3) (at 158.115 66.04 0) (effects (font (size 1.27 1.27)) hide)) (pin "1") (pin "2") (pin "3"))

 (symbol (lib_id "Device:R_US") (at 142.875 34.29 0) (unit 1) (in_bom yes) (on_board yes) (fields_autoplaced)
  (property "Reference" "R6" (id 0) (at 144.526 34.7238 0) (effects (font (size 1.27 1.27)) (justify left)))
  (property "Value" "R_US" (id 1) (at 144.526 35.9922 0) (effects (font (size 1.27 1.27)) (justify left) hide))
  (property "Footprint" "" (id 2) (at 143.891 34.544 90) (effects (font (size 1.27 1.27)) hide))
  (property "Datasheet" "~" (id 3) (at 142.875 34.29 0) (effects (font (size 1.27 1.27)) hide)) (pin "1") (pin "2"))

 (symbol (lib_id "Device:R_US") (at 128.905 34.29 0) (unit 1) (in_bom yes) (on_board yes) (fields_autoplaced)
  (property "Reference" "R5" (id 0) (at 130.556 34.7238 0) (effects (font (size 1.27 1.27)) (justify left)))
  (property "Value" "R_US" (id 1) (at 130.556 35.9922 0) (effects (font (size 1.27 1.27)) (justify left) hide))
  (property "Footprint" "" (id 2) (at 129.921 34.544 90) (effects (font (size 1.27 1.27)) hide))
  (property "Datasheet" "~" (id 3) (at 128.905 34.29 0) (effects (font (size 1.27 1.27)) hide)) (pin "1") (pin "2"))

 (symbol (lib_id "74xx:74LS20") (at 101.6 132.08 0) (unit 1) (in_bom yes) (on_board yes) (fields_autoplaced)
  (property "Reference" "U?" (id 0) (at 101.6 123.9352 0) (effects (font (size 1.27 1.27)) hide))
  (property "Value" "74LS20" (id 1) (at 101.6 126.4721 0) (effects (font (size 1.27 1.27)) hide))
  (property "Footprint" "" (id 2) (at 101.6 132.08 0) (effects (font (size 1.27 1.27)) hide))
  (property "Datasheet" "http://www.ti.com/lit/gpn/sn74LS20" (id 3) (at 101.6 132.08 0) (effects (font (size 1.27 1.27)) hide)) (pin "1") (pin "2") (pin "4") (pin "5") (pin "6"))

 (symbol (lib_id "power:VCC") (at 66.675 29.21 0) (unit 1) (in_bom yes) (on_board yes) (fields_autoplaced)
  (property "Reference" "#PWR?" (id 0) (at 66.675 33.02 0) (effects (font (size 1.27 1.27)) hide))
  (property "Value" "VCC" (id 1) (at 66.675 25.6342 0))
  (property "Footprint" "" (id 2) (at 66.675 29.21 0) (effects (font (size 1.27 1.27)) hide))
  (property "Datasheet" "" (id 3) (at 66.675 29.21 0) (effects (font (size 1.27 1.27)) hide)) (pin "1"))

 (symbol (lib_id "project5474:NPN") (at 158.115 44.45 0) (unit 1) (in_bom yes) (on_board yes) (fields_autoplaced)
  (property "Reference" "Q7" (id 0) (at 160.02 44.8838 0) (effects (font (size 1.27 1.27)) (justify left)))
  (property "Value" "NPN" (id 1) (at 160.02 46.1522 0) (effects (font (size 1.27 1.27)) (justify left) hide))
  (property "Footprint" "" (id 2) (at 158.115 44.45 0) (effects (font (size 1.27 1.27)) hide))
  (property "Datasheet" "" (id 3) (at 158.115 44.45 0) (effects (font (size 1.27 1.27)) hide)) (pin "1") (pin "2") (pin "3"))

 (symbol (lib_id "Device:R_US") (at 52.705 34.29 0) (unit 1) (in_bom yes) (on_board yes) (fields_autoplaced)
  (property "Reference" "R1" (id 0) (at 54.356 34.7238 0) (effects (font (size 1.27 1.27)) (justify left)))
  (property "Value" "R_US" (id 1) (at 54.356 35.9922 0) (effects (font (size 1.27 1.27)) (justify left) hide))
  (property "Footprint" "" (id 2) (at 53.721 34.544 90) (effects (font (size 1.27 1.27)) hide))
  (property "Datasheet" "~" (id 3) (at 52.705 34.29 0) (effects (font (size 1.27 1.27)) hide)) (pin "1") (pin "2"))

 (symbol (lib_id "Simulation_SPICE:DIODE") (at 83.185 54.61 270) (unit 1) (in_bom yes) (on_board yes) (fields_autoplaced)
  (property "Reference" "D1" (id 0) (at 85.217 55.0438 90) (effects (font (size 1.27 1.27)) (justify left)))
  (property "Value" "DIODE" (id 1) (at 85.217 56.3122 90) (effects (font (size 1.27 1.27)) (justify left) hide))
  (property "Footprint" "" (id 2) (at 83.185 54.61 0) (effects (font (size 1.27 1.27)) hide))
  (property "Datasheet" "~" (id 3) (at 83.185 54.61 0) (effects (font (size 1.27 1.27)) hide))
  (property "Spice_Netlist_Enabled" "Y" (id 4) (at 83.185 54.61 0) (effects (font (size 1.27 1.27)) (justify left) hide))
  (property "Spice_Primitive" "D" (id 5) (at 83.185 54.61 0) (effects (font (size 1.27 1.27)) (justify left) hide)) (pin "1") (pin "2"))

 (symbol (lib_id "power:VCC") (at 83.185 29.21 0) (unit 1) (in_bom yes) (on_board yes) (fields_autoplaced)
  (property "Reference" "#PWR?" (id 0) (at 83.185 33.02 0) (effects (font (size 1.27 1.27)) hide))
  (property "Value" "VCC" (id 1) (at 83.185 25.6342 0))
  (property "Footprint" "" (id 2) (at 83.185 29.21 0) (effects (font (size 1.27 1.27)) hide))
  (property "Datasheet" "" (id 3) (at 83.185 29.21 0) (effects (font (size 1.27 1.27)) hide)) (pin "1"))

 (symbol (lib_id "power:GND") (at 66.675 76.2 0) (unit 1) (in_bom yes) (on_board yes) (fields_autoplaced)
  (property "Reference" "#PWR?" (id 0) (at 66.675 82.55 0) (effects (font (size 1.27 1.27)) hide))
  (property "Value" "GND" (id 1) (at 66.675 80.6434 0))
  (property "Footprint" "" (id 2) (at 66.675 76.2 0) (effects (font (size 1.27 1.27)) hide))
  (property "Datasheet" "" (id 3) (at 66.675 76.2 0) (effects (font (size 1.27 1.27)) hide)) (pin "1"))

 (symbol (lib_id "Device:R_US") (at 83.185 34.29 0) (unit 1) (in_bom yes) (on_board yes) (fields_autoplaced)
  (property "Reference" "R3" (id 0) (at 84.836 34.7238 0) (effects (font (size 1.27 1.27)) (justify left)))
  (property "Value" "R_US" (id 1) (at 84.836 35.9922 0) (effects (font (size 1.27 1.27)) (justify left) hide))
  (property "Footprint" "" (id 2) (at 84.201 34.544 90) (effects (font (size 1.27 1.27)) hide))
  (property "Datasheet" "~" (id 3) (at 83.185 34.29 0) (effects (font (size 1.27 1.27)) hide)) (pin "1") (pin "2"))

 (symbol (lib_id "Device:R_US") (at 159.385 34.29 0) (unit 1) (in_bom yes) (on_board yes) (fields_autoplaced)
  (property "Reference" "R7" (id 0) (at 161.036 34.7238 0) (effects (font (size 1.27 1.27)) (justify left)))
  (property "Value" "R_US" (id 1) (at 161.036 35.9922 0) (effects (font (size 1.27 1.27)) (justify left) hide))
  (property "Footprint" "" (id 2) (at 160.401 34.544 90) (effects (font (size 1.27 1.27)) hide))
  (property "Datasheet" "~" (id 3) (at 159.385 34.29 0) (effects (font (size 1.27 1.27)) hide)) (pin "1") (pin "2"))

 (symbol (lib_id "power:VCC") (at 52.705 29.21 0) (unit 1) (in_bom yes) (on_board yes) (fields_autoplaced)
  (property "Reference" "#PWR?" (id 0) (at 52.705 33.02 0) (effects (font (size 1.27 1.27)) hide))
  (property "Value" "VCC" (id 1) (at 52.705 25.6342 0))
  (property "Footprint" "" (id 2) (at 52.705 29.21 0) (effects (font (size 1.27 1.27)) hide))
  (property "Datasheet" "" (id 3) (at 52.705 29.21 0) (effects (font (size 1.27 1.27)) hide)) (pin "1"))

 (symbol (lib_id "Device:R_US") (at 142.875 71.12 0) (unit 1) (in_bom yes) (on_board yes) (fields_autoplaced)
  (property "Reference" "R8" (id 0) (at 144.526 71.5538 0) (effects (font (size 1.27 1.27)) (justify left)))
  (property "Value" "R_US" (id 1) (at 144.526 72.8222 0) (effects (font (size 1.27 1.27)) (justify left) hide))
  (property "Footprint" "" (id 2) (at 143.891 71.374 90) (effects (font (size 1.27 1.27)) hide))
  (property "Datasheet" "~" (id 3) (at 142.875 71.12 0) (effects (font (size 1.27 1.27)) hide)) (pin "1") (pin "2"))

 (symbol (lib_id "74xx:74LS20") (at 101.6 147.32 0) (unit 2) (in_bom yes) (on_board yes) (fields_autoplaced)
  (property "Reference" "U?" (id 0) (at 101.6 139.1752 0) (effects (font (size 1.27 1.27)) hide))
  (property "Value" "74LS20" (id 1) (at 101.6 141.7121 0) (effects (font (size 1.27 1.27)) hide))
  (property "Footprint" "" (id 2) (at 101.6 147.32 0) (effects (font (size 1.27 1.27)) hide))
  (property "Datasheet" "http://www.ti.com/lit/gpn/sn74LS20" (id 3) (at 101.6 147.32 0) (effects (font (size 1.27 1.27)) hide)) (pin "10") (pin "12") (pin "13") (pin "8") (pin "9"))

 (symbol (lib_id "power:GND") (at 159.385 76.2 0) (unit 1) (in_bom yes) (on_board yes) (fields_autoplaced)
  (property "Reference" "#PWR?" (id 0) (at 159.385 82.55 0) (effects (font (size 1.27 1.27)) hide))
  (property "Value" "GND" (id 1) (at 159.385 80.6434 0))
  (property "Footprint" "" (id 2) (at 159.385 76.2 0) (effects (font (size 1.27 1.27)) hide))
  (property "Datasheet" "" (id 3) (at 159.385 76.2 0) (effects (font (size 1.27 1.27)) hide)) (pin "1"))

 (symbol (lib_id "project5474:NPN") (at 81.915 44.45 0) (unit 1) (in_bom yes) (on_board yes) (fields_autoplaced)
  (property "Reference" "Q3" (id 0) (at 83.82 44.8838 0) (effects (font (size 1.27 1.27)) (justify left)))
  (property "Value" "NPN" (id 1) (at 83.82 46.1522 0) (effects (font (size 1.27 1.27)) (justify left) hide))
  (property "Footprint" "" (id 2) (at 81.915 44.45 0) (effects (font (size 1.27 1.27)) hide))
  (property "Datasheet" "" (id 3) (at 81.915 44.45 0) (effects (font (size 1.27 1.27)) hide)) (pin "1") (pin "2") (pin "3"))

 (symbol (lib_id "power:VCC") (at 142.875 29.21 0) (unit 1) (in_bom yes) (on_board yes) (fields_autoplaced)
  (property "Reference" "#PWR?" (id 0) (at 142.875 33.02 0) (effects (font (size 1.27 1.27)) hide))
  (property "Value" "VCC" (id 1) (at 142.875 25.6342 0))
  (property "Footprint" "" (id 2) (at 142.875 29.21 0) (effects (font (size 1.27 1.27)) hide))
  (property "Datasheet" "" (id 3) (at 142.875 29.21 0) (effects (font (size 1.27 1.27)) hide)) (pin "1"))

 (symbol (lib_id "project5474:NPN") (at 65.405 50.8 0) (unit 1) (in_bom yes) (on_board yes) (fields_autoplaced)
  (property "Reference" "Q2" (id 0) (at 67.31 51.2338 0) (effects (font (size 1.27 1.27)) (justify left)))
  (property "Value" "NPN" (id 1) (at 67.31 52.5022 0) (effects (font (size 1.27 1.27)) (justify left) hide))
  (property "Footprint" "" (id 2) (at 65.405 50.8 0) (effects (font (size 1.27 1.27)) hide))
  (property "Datasheet" "" (id 3) (at 65.405 50.8 0) (effects (font (size 1.27 1.27)) hide)) (pin "1") (pin "2") (pin "3"))

 (symbol (lib_id "Device:R_US") (at 66.675 71.12 0) (unit 1) (in_bom yes) (on_board yes) (fields_autoplaced)
  (property "Reference" "R4" (id 0) (at 68.326 71.5538 0) (effects (font (size 1.27 1.27)) (justify left)))
  (property "Value" "R_US" (id 1) (at 68.326 72.8222 0) (effects (font (size 1.27 1.27)) (justify left) hide))
  (property "Footprint" "" (id 2) (at 67.691 71.374 90) (effects (font (size 1.27 1.27)) hide))
  (property "Datasheet" "~" (id 3) (at 66.675 71.12 0) (effects (font (size 1.27 1.27)) hide)) (pin "1") (pin "2"))

 (sheet_instances (path "" (page "1")))

)
